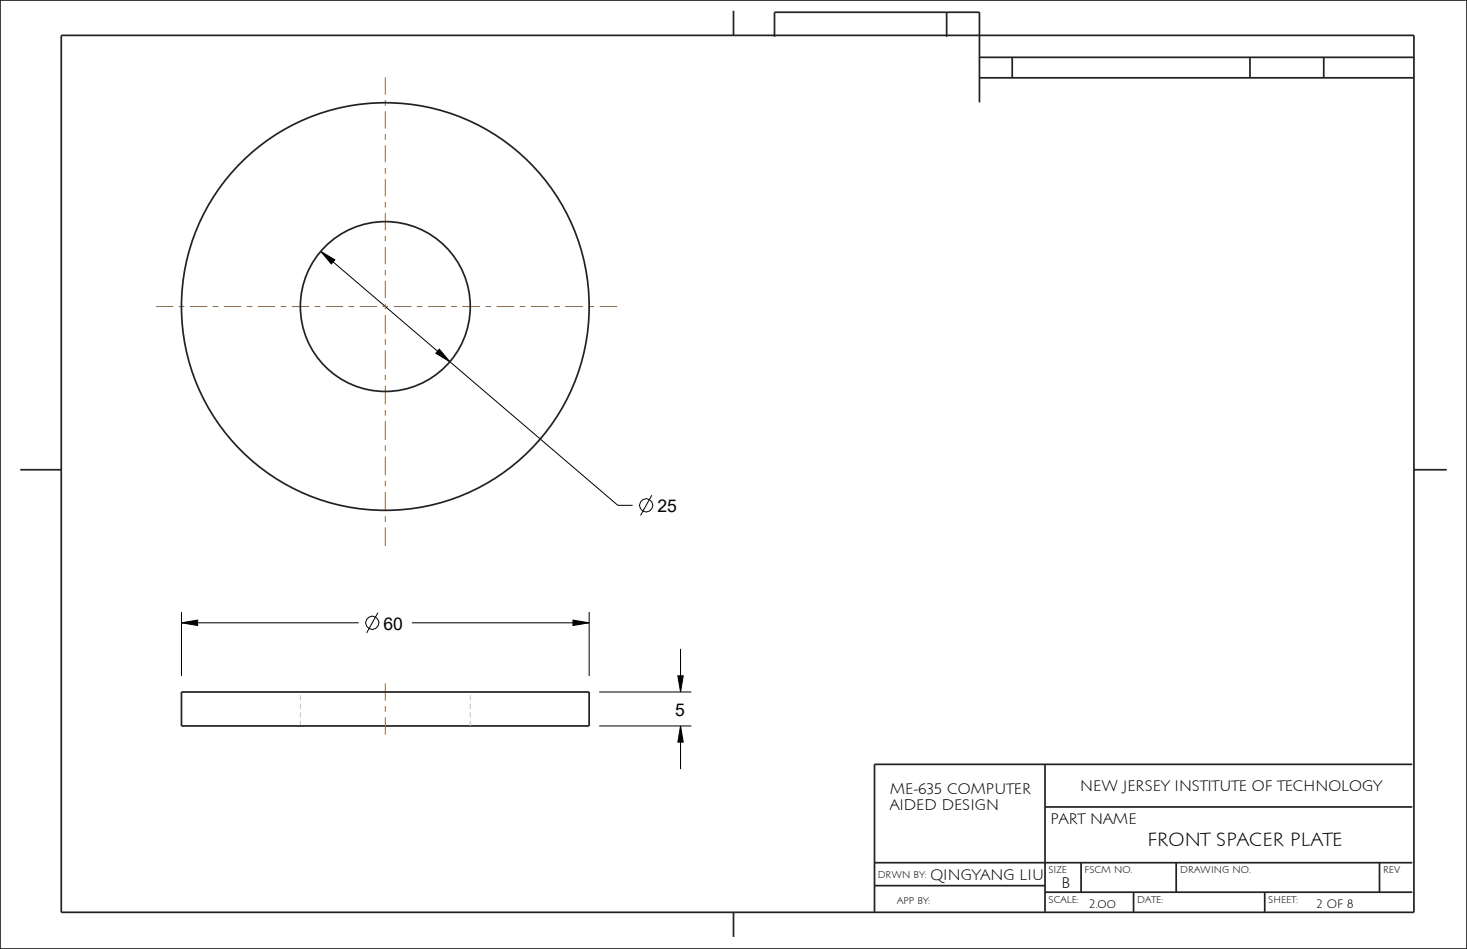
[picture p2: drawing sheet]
<svg xmlns="http://www.w3.org/2000/svg" width="432mm" height="279mm" viewBox="0 0 432 279" stroke-linecap="round" stroke-linejoin="round" font-family="sans-serif">
<path d="M94.4 74l4.1 2.5-1 1.2zM129.3 102.8l3.1 3.7-4.1-2.5zM53.4 183.4l4.8-.8v1.6zM168.7 182.6l4.7 .8-4.7 .8zM200.3 213.7l.8 4.8h-1.6zM199.5 199h1.6l-.8 4.7z" fill="#000"/>
<g fill="none" stroke="#000" stroke-width=".29">
<path d="M94.4 74l4.1 2.5-1 1.2zM94.4 74l87.5 74.8h4.3M129.3 102.8l3.1 3.7-4.1-2.5zM191.8 145.8l-3.3 6M53.4 183.4l4.8-.8v1.6zM53.4 180.2v18.8M53.4 183.4h52.2M111.2 180.4l-3.3 5.9M121.2 183.4h52.2M168.7 182.6l4.7 .8-4.7 .8zM173.4 180.2v18.8M199.5 199h1.6l-.8 4.7z"/>
<path d="M200.3 191v12.7M176.4 213.7h27.1M176.4 203.7h27.1M200.3 213.7l.8 4.8h-1.6zM200.3 213.7v12.7"/>
<circle cx="190.2" cy="148.8" r="1.95"/>
<circle cx="109.5" cy="183.4" r="1.95"/>
</g>
<g fill="none" stroke="#222226" stroke-width=".51">
<path d="M0 0h431.8v279.4h-431.8zM18 10.4h398.2v258.2h-398.2zM215.9 3.2v7.2M228 10.8v-7.2h60.3v26.6M278.6 3.6v7.2M288.3 16.9h127.9M297.9 16.9v6M367.9 16.9v6M389.6 16.9v6M288.3 22.9h127.9M6 138.3h12M416.2 138.3h9.6"/>
<path d="M307.6 237.6h108.1M307.6 225v43.5M415.7 225h-158.3v43.5M257.4 254h158.3M318.2 254v8.7M346.2 254v8.7M406 254v8.7M215.9 268.6v7.2M257.4 260.7h50.2M307.6 262.7h108.1M333.7 262.7v5.8M372.3 262.7v5.8"/>
</g>
<!-- layer: 02___PRT_ALL_AXES -->
<g fill="none" stroke="#222226" stroke-width=".51">
<path d="M53.4 203.7h120v10h-120z"/>
<circle cx="113.4" cy="90.3" r="60"/>
<circle cx="113.4" cy="90.2" r="25"/>
</g>
<path d="M88.4 204.7v1.5M88.4 207.2v1.5M88.4 209.7v1.5M88.4 212.2v1.5M138.4 204.7v1.5M138.4 207.2v1.5M138.4 209.7v1.5M138.4 212.2v1.5" fill="none" stroke="#c2c2cc" stroke-width=".29"/>
<g fill="none" stroke="#963" stroke-width=".29">
<path d="M113.4 22.8v5.1M113.4 29.5v1.6M113.4 32.8v5M113.4 39.5v1.6M113.4 42.8v5M113.4 49.5v1.6M113.4 52.8v5M113.4 59.5v1.6M113.4 62.7v5.1M113.4 69.5v1.6M113.4 72.7v5.1M113.4 79.4v1.7"/>
<path d="M45.9 90.3h5.1M52.6 90.3h1.7M55.9 90.3h5.1M62.6 90.3h1.7M65.9 90.3h5.1M72.6 90.3h1.7M75.9 90.3h5.1M82.6 90.3h1.7M85.9 90.3h5.1M92.6 90.3h1.6M95.9 90.3h5.1M102.6 90.3h1.6"/>
<path d="M105.9 90.3h5.1M112.6 90.3h1.6M113.4 82.7v5.1M113.4 89.4v1.7M113.4 92.7v5.5M113.4 99.9v1.6M115.9 90.3h5.2M122.7 90.3h1.6M126 90.3h5.2M132.8 90.3h1.6M136.1 90.3h5.2M142.9 90.3h1.6"/>
<path d="M146.2 90.3h5.2M153 90.3h1.6M156.3 90.3h5.2M163.1 90.3h1.6M166.4 90.3h5.2M173.2 90.3h1.7M176.5 90.3h5.2M113.4 103.1v5.5M113.4 110.3v1.6M113.4 113.6v5.5M113.4 120.7v1.7M113.4 124v5.5"/>
<path d="M113.4 131.1v1.7M113.4 134.4v5.5M113.4 141.6v1.6M113.4 144.8v5.5M113.4 152v1.6M113.4 155.3v5.5M113.4 201.2v5.1M113.4 207.9v1.7M113.4 211.2v5.1"/>
</g>
<text font-size="5.8" x="337.8" y="249.2">FRONT SPACER PLATE</text>
<g font-size="5.2">
<text x="193.5" y="150.8">25</text>
<text x="112.9" y="185.3">60</text>
<text x="198.7" y="210.7">5</text>
</g>
<g font-size="4.6">
<text x="261.9" y="233.7">ME-635 COMPUTER</text>
<text x="318" y="232.9">NEW JERSEY INSTITUTE OF TECHNOLOGY</text>
<text x="261.9" y="238.4">AIDED DESIGN</text>
<text x="309.2" y="242.5">PART NAME</text>
<text x="273.9" y="259.2">QINGYANG LIU</text>
<text x="312.4" y="261.6">B</text>
</g>
<g font-size="3.7">
<text x="320.6" y="267.2">2.00</text>
<text x="387.5" y="267.4">2 OF 8</text>
</g>
<g font-size="2.9">
<text x="308.6" y="257">SIZE</text>
<text x="319.2" y="257">FSCM NO.</text>
<text x="347.4" y="257">DRAWING NO.</text>
<text x="407.1" y="257">REV</text>
<text x="258.4" y="258.4">DRWN BY:</text>
<text x="264.1" y="266.1">APP BY:</text>
<text x="308.6" y="265.8">SCALE:</text>
<text x="334.7" y="265.8">DATE:</text>
<text x="373.3" y="265.9">SHEET:</text>
</g>
</svg>
